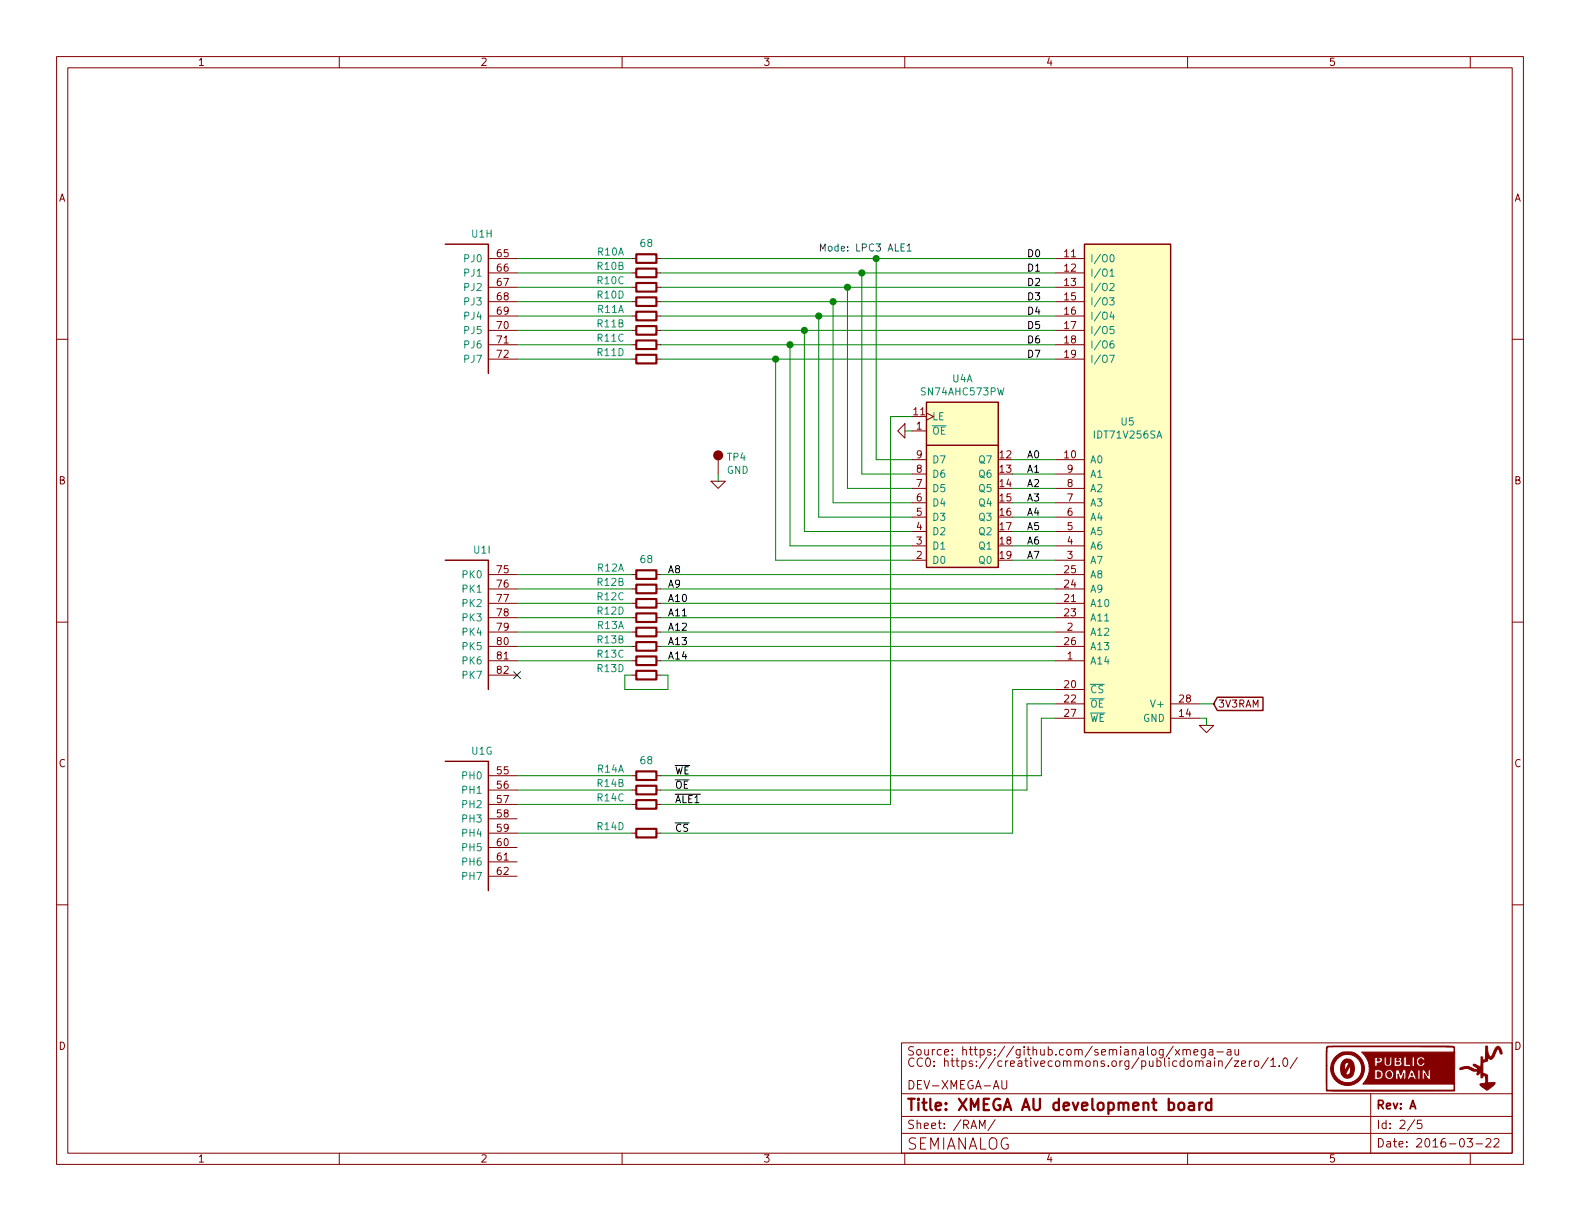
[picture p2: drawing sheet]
EESchema Schematic File Version 2
LIBS:Altera
LIBS:AnalogDevices
LIBS:AOS
LIBS:Atmel
LIBS:conn-100mil
LIBS:conn-2mm
LIBS:conn-amphenol
LIBS:conn-cui
LIBS:conn-fci
LIBS:conn-jae
LIBS:conn-linx
LIBS:conn-molex
LIBS:conn-tagconnect
LIBS:conn-te
LIBS:conn-test
LIBS:DiodesInc
LIBS:display
LIBS:electomech-misc
LIBS:_electromech
LIBS:Fairchild
LIBS:FTDI
LIBS:Intersil
LIBS:Lattice
LIBS:_linear
LIBS:LinearTech
LIBS:Littelfuse
LIBS:logic-4000
LIBS:logic-7400
LIBS:MACOM
LIBS:maxim
LIBS:mechanical
LIBS:Microchip
LIBS:Micron
LIBS:NXP
LIBS:onsemi
LIBS:_passive
LIBS:pasv-BiTech
LIBS:pasv-Bourns
LIBS:pasv-cap
LIBS:pasv-ind
LIBS:pasv-Murata
LIBS:pasv-res
LIBS:pasv-TDK
LIBS:pasv-xtal
LIBS:pcb
LIBS:power
LIBS:Recom
LIBS:semi-diode-DiodesInc
LIBS:semi-diode-generic
LIBS:semi-diode-MCC
LIBS:semi-diode-NXP
LIBS:semi-diode-OnSemi
LIBS:semi-diode-ST
LIBS:semi-diode-Toshiba
LIBS:_semi
LIBS:semi-opto-generic
LIBS:semi-opto-liteon
LIBS:semi-thyristor-generic
LIBS:semi-trans-AOS
LIBS:semi-trans-DiodesInc
LIBS:semi-trans-EPC
LIBS:semi-trans-Fairchild
LIBS:semi-trans-generic
LIBS:semi-trans-Infineon
LIBS:semi-trans-IRF
LIBS:semi-trans-IXYS
LIBS:semi-trans-NXP
LIBS:semi-trans-OnSemi
LIBS:semi-trans-ST
LIBS:semi-trans-TI
LIBS:semi-trans-Toshiba
LIBS:semi-trans-Vishay
LIBS:silabs
LIBS:skyworks
LIBS:st_ic
LIBS:ST
LIBS:supertex
LIBS:symbol
LIBS:TexasInstruments
LIBS:Vishay
LIBS:Xilinx
LIBS:xmega-cache
EELAYER 25 0
EELAYER END
$Descr A 11000 8500
encoding utf-8
Sheet 2 5
Title "XMEGA AU development board"
Date "2016-03-21"
Rev "A"
Comp "SEMIANALOG"
Comment1 "DEV-XMEGA-AU"
Comment2 ""
Comment3 "CC0: https://creativecommons.org/publicdomain/zero/1.0/"
Comment4 "Source: https://github.com/semianalog/xmega-au"
$EndDescr
$Comp
L IDT71V256SA U5
U 1 1
P 6550 4100
F 0 "U5" H 6550 5267 50  0000 C CNN
F 1 "IDT71V256SA" H 6550 5176 50  0000 C CNN
F 2 "IPC7351-Nominal:SOJ127P1118X375-28" H 6550 2900 60  0001 C CNN
F 3 "" H 7200 6100 60  0000 C CNN
F 4 "DIST DIGIKEY 800-1469-1-ND" H 6550 3000 60  0001 C CNN "BOM"
	1    6550 4100
	1    0    0    -1  
$EndComp
$Comp
L ATXMEGAnA1U-AU U?
U 8 1
P 2100 1800
AR Path="/56EF54F6" Ref="U?"  Part="8" 
AR Path="/56EF4451/56EF54F6" Ref="U1"  Part="8" 
F 0 "U1" H 2055 1975 50  0000 C CNN
F 1 "ATXMEGA128A1U-AU" H 1800 1976 50  0001 C CNN
F 2 "IPC7351-Nominal:QFP50P1600X1600X120-100" H 2050 2300 50  0001 C CNN
F 3 "http://www.atmel.com/images/atmel-8385-8-and-16-bit-avr-microcontroller-atxmega64a1u-atxmega128a1u_datasheet.pdf" H 2150 2400 50  0001 C CNN
F 4 "MCU ATMEL ATXMEGAnA1U-AU" H 2250 2500 50  0001 C CNN "BOM"
	8    2100 1800
	1    0    0    -1  
$EndComp
$Comp
L ATXMEGAnA1U-AU U?
U 7 1
P 2100 5400
AR Path="/56EF54FE" Ref="U?"  Part="7" 
AR Path="/56EF4451/56EF54FE" Ref="U1"  Part="7" 
F 0 "U1" H 2055 5575 50  0000 C CNN
F 1 "ATXMEGA128A1U-AU" H 1800 5576 50  0001 C CNN
F 2 "IPC7351-Nominal:QFP50P1600X1600X120-100" H 2050 5900 50  0001 C CNN
F 3 "http://www.atmel.com/images/atmel-8385-8-and-16-bit-avr-microcontroller-atxmega64a1u-atxmega128a1u_datasheet.pdf" H 2150 6000 50  0001 C CNN
F 4 "MCU ATMEL ATXMEGA128A1U-AU" H 2250 6100 50  0001 C CNN "BOM"
	7    2100 5400
	1    0    0    -1  
$EndComp
Text Label 3400 5400 0    50   ~ 0
~WE
Text Label 3400 5500 0    50   ~ 0
~OE
Text Label 3400 5800 0    50   ~ 0
~CS
$Comp
L ATXMEGAnA1U-AU U?
U 9 1
P 2100 4000
AR Path="/56EF5509" Ref="U?"  Part="9" 
AR Path="/56EF4451/56EF5509" Ref="U1"  Part="9" 
F 0 "U1" H 2055 4175 50  0000 C CNN
F 1 "ATXMEGA128A1U-AU" H 1800 4176 50  0001 C CNN
F 2 "IPC7351-Nominal:QFP50P1600X1600X120-100" H 2050 4500 50  0001 C CNN
F 3 "http://www.atmel.com/images/atmel-8385-8-and-16-bit-avr-microcontroller-atxmega64a1u-atxmega128a1u_datasheet.pdf" H 2150 4600 50  0001 C CNN
F 4 "MCU ATMEL ATXMEGA128A1U-AU" H 2250 4700 50  0001 C CNN "BOM"
	9    2100 4000
	1    0    0    -1  
$EndComp
Text Label 3400 5600 0    50   ~ 0
~ALE1
$Comp
L GND #PWR?
U 1 1
P 7100 5050
AR Path="/56EF5511" Ref="#PWR?"  Part="1" 
AR Path="/56EF4451/56EF5511" Ref="#PWR21"  Part="1" 
F 0 "#PWR21" H 7100 5050 30  0001 C CNN
F 1 "GND" H 7100 4980 30  0001 C CNN
F 2 "" H 7100 5050 60  0000 C CNN
F 3 "" H 7100 5050 60  0000 C CNN
	1    7100 5050
	1    0    0    -1  
$EndComp
Text Notes 4400 1750 0    50   ~ 0
Mode: LPC3 ALE1
$Comp
L 74573-TSSOP U?
U 1 1
P 5400 3200
AR Path="/56EF5535" Ref="U?"  Part="1" 
AR Path="/56EF4451/56EF5535" Ref="U4"  Part="1" 
F 0 "U4" H 5400 3767 50  0000 C CNN
F 1 "SN74AHC573PW" H 5400 3676 50  0000 C CNN
F 2 "IPC7351-Nominal:SOP65P640X110-20" H 5400 1900 50  0001 C CNN
F 3 "" H 5350 3400 60  0000 C CNN
F 4 "DIST DIGIKEY 296-1104-1-ND" H 5400 3200 60  0001 C CNN "BOM"
	1    5400 3200
	1    0    0    -1  
$EndComp
NoConn ~ 2300 4700
$Comp
L GND #PWR?
U 1 1
P 5000 3000
AR Path="/56EF553D" Ref="#PWR?"  Part="1" 
AR Path="/56EF4451/56EF553D" Ref="#PWR20"  Part="1" 
F 0 "#PWR20" H 5000 3000 30  0001 C CNN
F 1 "GND" H 5000 2930 30  0001 C CNN
F 2 "" H 5000 3000 60  0000 C CNN
F 3 "" H 5000 3000 60  0000 C CNN
	1    5000 3000
	0    1    1    0   
$EndComp
Text Label 3350 4000 0    50   ~ 0
A8
Text Label 3350 4100 0    50   ~ 0
A9
Text Label 3350 4200 0    50   ~ 0
A10
Text Label 3350 4300 0    50   ~ 0
A11
Text Label 3350 4400 0    50   ~ 0
A12
Text Label 3350 4500 0    50   ~ 0
A13
Text Label 3350 4600 0    50   ~ 0
A14
Text Label 5850 1800 0    50   ~ 0
D0
Text Label 5850 1900 0    50   ~ 0
D1
Text Label 5850 2000 0    50   ~ 0
D2
Text Label 5850 2100 0    50   ~ 0
D3
Text Label 5850 2200 0    50   ~ 0
D4
Text Label 5850 2300 0    50   ~ 0
D5
Text Label 5850 2400 0    50   ~ 0
D6
Text Label 5850 2500 0    50   ~ 0
D7
Text Label 5850 3200 0    50   ~ 0
A0
Text Label 5850 3300 0    50   ~ 0
A1
Text Label 5850 3400 0    50   ~ 0
A2
Text Label 5850 3500 0    50   ~ 0
A3
Text Label 5850 3600 0    50   ~ 0
A4
Text Label 5850 3700 0    50   ~ 0
A5
Text Label 5850 3800 0    50   ~ 0
A6
Text Label 5850 3900 0    50   ~ 0
A7
$Comp
L RESPACK-4X0603-CONV R?
U 1 1
P 3200 1800
AR Path="/56EF555B" Ref="R?"  Part="1" 
AR Path="/56EF4451/56EF555B" Ref="R10"  Part="1" 
F 0 "R10" V 3150 1550 50  0000 C CNN
F 1 "68" V 3091 1800 50  0000 C CNN
F 2 "IPC7351-Nominal:RESCAXE80P160X320X70-8" H 3200 1800 50  0001 C CNN
F 3 "" H 3200 1850 60  0000 C CNN
F 4 "DIST DIGIKEY YC164J-68CT-ND" H 3200 1800 60  0001 C CNN "BOM"
	1    3200 1800
	0    1    1    0   
$EndComp
$Comp
L RESPACK-4X0603-CONV R?
U 2 1
P 3200 1900
AR Path="/56EF5563" Ref="R?"  Part="2" 
AR Path="/56EF4451/56EF5563" Ref="R10"  Part="2" 
F 0 "R10" V 3150 1650 50  0000 C CNN
F 1 "68" V 3091 1900 50  0001 C CNN
F 2 "IPC7351-Nominal:RESCAXE80P160X320X70-8" H 3200 1900 50  0001 C CNN
F 3 "" H 3200 1950 60  0000 C CNN
F 4 "DIST DIGIKEY YC164J-68CT-ND" H 3200 1900 60  0001 C CNN "BOM"
	2    3200 1900
	0    1    1    0   
$EndComp
$Comp
L RESPACK-4X0603-CONV R?
U 3 1
P 3200 2000
AR Path="/56EF556B" Ref="R?"  Part="3" 
AR Path="/56EF4451/56EF556B" Ref="R10"  Part="3" 
F 0 "R10" V 3150 1750 50  0000 C CNN
F 1 "68" V 3091 2000 50  0001 C CNN
F 2 "IPC7351-Nominal:RESCAXE80P160X320X70-8" H 3200 2000 50  0001 C CNN
F 3 "" H 3200 2050 60  0000 C CNN
F 4 "DIST DIGIKEY YC164J-68CT-ND" H 3200 2000 60  0001 C CNN "BOM"
	3    3200 2000
	0    1    1    0   
$EndComp
$Comp
L RESPACK-4X0603-CONV R?
U 4 1
P 3200 2100
AR Path="/56EF5573" Ref="R?"  Part="4" 
AR Path="/56EF4451/56EF5573" Ref="R10"  Part="4" 
F 0 "R10" V 3150 1850 50  0000 C CNN
F 1 "68" V 3091 2100 50  0001 C CNN
F 2 "IPC7351-Nominal:RESCAXE80P160X320X70-8" H 3200 2100 50  0001 C CNN
F 3 "" H 3200 2150 60  0000 C CNN
F 4 "DIST DIGIKEY YC164J-68CT-ND" H 3200 2100 60  0001 C CNN "BOM"
	4    3200 2100
	0    1    1    0   
$EndComp
$Comp
L RESPACK-4X0603-CONV R?
U 1 1
P 3200 2200
AR Path="/56EF557B" Ref="R?"  Part="1" 
AR Path="/56EF4451/56EF557B" Ref="R11"  Part="1" 
F 0 "R11" V 3150 1950 50  0000 C CNN
F 1 "68" V 3091 2200 50  0001 C CNN
F 2 "IPC7351-Nominal:RESCAXE80P160X320X70-8" H 3200 2200 50  0001 C CNN
F 3 "" H 3200 2250 60  0000 C CNN
F 4 "DIST DIGIKEY YC164J-68CT-ND" H 3200 2200 60  0001 C CNN "BOM"
	1    3200 2200
	0    1    1    0   
$EndComp
$Comp
L RESPACK-4X0603-CONV R?
U 2 1
P 3200 2300
AR Path="/56EF5583" Ref="R?"  Part="2" 
AR Path="/56EF4451/56EF5583" Ref="R11"  Part="2" 
F 0 "R11" V 3150 2050 50  0000 C CNN
F 1 "68" V 3091 2300 50  0001 C CNN
F 2 "IPC7351-Nominal:RESCAXE80P160X320X70-8" H 3200 2300 50  0001 C CNN
F 3 "" H 3200 2350 60  0000 C CNN
F 4 "DIST DIGIKEY YC164J-68CT-ND" H 3200 2300 60  0001 C CNN "BOM"
	2    3200 2300
	0    1    1    0   
$EndComp
$Comp
L RESPACK-4X0603-CONV R?
U 3 1
P 3200 2400
AR Path="/56EF558B" Ref="R?"  Part="3" 
AR Path="/56EF4451/56EF558B" Ref="R11"  Part="3" 
F 0 "R11" V 3150 2150 50  0000 C CNN
F 1 "68" V 3091 2400 50  0001 C CNN
F 2 "IPC7351-Nominal:RESCAXE80P160X320X70-8" H 3200 2400 50  0001 C CNN
F 3 "" H 3200 2450 60  0000 C CNN
F 4 "DIST DIGIKEY YC164J-68CT-ND" H 3200 2400 60  0001 C CNN "BOM"
	3    3200 2400
	0    1    1    0   
$EndComp
$Comp
L RESPACK-4X0603-CONV R?
U 4 1
P 3200 2500
AR Path="/56EF5593" Ref="R?"  Part="4" 
AR Path="/56EF4451/56EF5593" Ref="R11"  Part="4" 
F 0 "R11" V 3150 2250 50  0000 C CNN
F 1 "68" V 3091 2500 50  0001 C CNN
F 2 "IPC7351-Nominal:RESCAXE80P160X320X70-8" H 3200 2500 50  0001 C CNN
F 3 "" H 3200 2550 60  0000 C CNN
F 4 "DIST DIGIKEY YC164J-68CT-ND" H 3200 2500 60  0001 C CNN "BOM"
	4    3200 2500
	0    1    1    0   
$EndComp
$Comp
L RESPACK-4X0603-CONV R?
U 1 1
P 3200 5400
AR Path="/56EF559B" Ref="R?"  Part="1" 
AR Path="/56EF4451/56EF559B" Ref="R14"  Part="1" 
F 0 "R14" V 3150 5150 50  0000 C CNN
F 1 "68" V 3091 5400 50  0000 C CNN
F 2 "IPC7351-Nominal:RESCAXE80P160X320X70-8" H 3200 5400 50  0001 C CNN
F 3 "" H 3200 5450 60  0000 C CNN
F 4 "DIST DIGIKEY YC164J-68CT-ND" H 3200 5400 60  0001 C CNN "BOM"
	1    3200 5400
	0    1    1    0   
$EndComp
$Comp
L RESPACK-4X0603-CONV R?
U 2 1
P 3200 5500
AR Path="/56EF55A3" Ref="R?"  Part="2" 
AR Path="/56EF4451/56EF55A3" Ref="R14"  Part="2" 
F 0 "R14" V 3150 5250 50  0000 C CNN
F 1 "68" V 3091 5500 50  0001 C CNN
F 2 "IPC7351-Nominal:RESCAXE80P160X320X70-8" H 3200 5500 50  0001 C CNN
F 3 "" H 3200 5550 60  0000 C CNN
F 4 "DIST DIGIKEY YC164J-68CT-ND" H 3200 5500 60  0001 C CNN "BOM"
	2    3200 5500
	0    1    1    0   
$EndComp
$Comp
L RESPACK-4X0603-CONV R?
U 3 1
P 3200 5600
AR Path="/56EF55AB" Ref="R?"  Part="3" 
AR Path="/56EF4451/56EF55AB" Ref="R14"  Part="3" 
F 0 "R14" V 3150 5350 50  0000 C CNN
F 1 "68" V 3091 5600 50  0001 C CNN
F 2 "IPC7351-Nominal:RESCAXE80P160X320X70-8" H 3200 5600 50  0001 C CNN
F 3 "" H 3200 5650 60  0000 C CNN
F 4 "DIST DIGIKEY YC164J-68CT-ND" H 3200 5600 60  0001 C CNN "BOM"
	3    3200 5600
	0    1    1    0   
$EndComp
$Comp
L RESPACK-4X0603-CONV R?
U 4 1
P 3200 5800
AR Path="/56EF55B3" Ref="R?"  Part="4" 
AR Path="/56EF4451/56EF55B3" Ref="R14"  Part="4" 
F 0 "R14" V 3150 5550 50  0000 C CNN
F 1 "68" V 3091 5800 50  0001 C CNN
F 2 "IPC7351-Nominal:RESCAXE80P160X320X70-8" H 3200 5800 50  0001 C CNN
F 3 "" H 3200 5850 60  0000 C CNN
F 4 "DIST DIGIKEY YC164J-68CT-ND" H 3200 5800 60  0001 C CNN "BOM"
	4    3200 5800
	0    1    1    0   
$EndComp
$Comp
L RESPACK-4X0603-CONV R?
U 1 1
P 3200 4000
AR Path="/56EF55BB" Ref="R?"  Part="1" 
AR Path="/56EF4451/56EF55BB" Ref="R12"  Part="1" 
F 0 "R12" V 3150 3750 50  0000 C CNN
F 1 "68" V 3091 4000 50  0000 C CNN
F 2 "IPC7351-Nominal:RESCAXE80P160X320X70-8" H 3200 4000 50  0001 C CNN
F 3 "" H 3200 4050 60  0000 C CNN
F 4 "DIST DIGIKEY YC164J-68CT-ND" H 3200 4000 60  0001 C CNN "BOM"
	1    3200 4000
	0    1    1    0   
$EndComp
$Comp
L RESPACK-4X0603-CONV R?
U 2 1
P 3200 4100
AR Path="/56EF55C3" Ref="R?"  Part="2" 
AR Path="/56EF4451/56EF55C3" Ref="R12"  Part="2" 
F 0 "R12" V 3150 3850 50  0000 C CNN
F 1 "68" V 3091 4100 50  0001 C CNN
F 2 "IPC7351-Nominal:RESCAXE80P160X320X70-8" H 3200 4100 50  0001 C CNN
F 3 "" H 3200 4150 60  0000 C CNN
F 4 "DIST DIGIKEY YC164J-68CT-ND" H 3200 4100 60  0001 C CNN "BOM"
	2    3200 4100
	0    1    1    0   
$EndComp
$Comp
L RESPACK-4X0603-CONV R?
U 3 1
P 3200 4200
AR Path="/56EF55CB" Ref="R?"  Part="3" 
AR Path="/56EF4451/56EF55CB" Ref="R12"  Part="3" 
F 0 "R12" V 3150 3950 50  0000 C CNN
F 1 "68" V 3091 4200 50  0001 C CNN
F 2 "IPC7351-Nominal:RESCAXE80P160X320X70-8" H 3200 4200 50  0001 C CNN
F 3 "" H 3200 4250 60  0000 C CNN
F 4 "DIST DIGIKEY YC164J-68CT-ND" H 3200 4200 60  0001 C CNN "BOM"
	3    3200 4200
	0    1    1    0   
$EndComp
$Comp
L RESPACK-4X0603-CONV R?
U 4 1
P 3200 4300
AR Path="/56EF55D3" Ref="R?"  Part="4" 
AR Path="/56EF4451/56EF55D3" Ref="R12"  Part="4" 
F 0 "R12" V 3150 4050 50  0000 C CNN
F 1 "68" V 3091 4300 50  0001 C CNN
F 2 "IPC7351-Nominal:RESCAXE80P160X320X70-8" H 3200 4300 50  0001 C CNN
F 3 "" H 3200 4350 60  0000 C CNN
F 4 "DIST DIGIKEY YC164J-68CT-ND" H 3200 4300 60  0001 C CNN "BOM"
	4    3200 4300
	0    1    1    0   
$EndComp
$Comp
L RESPACK-4X0603-CONV R?
U 1 1
P 3200 4400
AR Path="/56EF55DB" Ref="R?"  Part="1" 
AR Path="/56EF4451/56EF55DB" Ref="R13"  Part="1" 
F 0 "R13" V 3150 4150 50  0000 C CNN
F 1 "68" V 3091 4400 50  0001 C CNN
F 2 "IPC7351-Nominal:RESCAXE80P160X320X70-8" H 3200 4400 50  0001 C CNN
F 3 "" H 3200 4450 60  0000 C CNN
F 4 "DIST DIGIKEY YC164J-68CT-ND" H 3200 4400 60  0001 C CNN "BOM"
	1    3200 4400
	0    1    1    0   
$EndComp
$Comp
L RESPACK-4X0603-CONV R?
U 2 1
P 3200 4500
AR Path="/56EF55E3" Ref="R?"  Part="2" 
AR Path="/56EF4451/56EF55E3" Ref="R13"  Part="2" 
F 0 "R13" V 3150 4250 50  0000 C CNN
F 1 "68" V 3091 4500 50  0001 C CNN
F 2 "IPC7351-Nominal:RESCAXE80P160X320X70-8" H 3200 4500 50  0001 C CNN
F 3 "" H 3200 4550 60  0000 C CNN
F 4 "DIST DIGIKEY YC164J-68CT-ND" H 3200 4500 60  0001 C CNN "BOM"
	2    3200 4500
	0    1    1    0   
$EndComp
$Comp
L RESPACK-4X0603-CONV R?
U 3 1
P 3200 4600
AR Path="/56EF55EB" Ref="R?"  Part="3" 
AR Path="/56EF4451/56EF55EB" Ref="R13"  Part="3" 
F 0 "R13" V 3150 4350 50  0000 C CNN
F 1 "68" V 3091 4600 50  0001 C CNN
F 2 "IPC7351-Nominal:RESCAXE80P160X320X70-8" H 3200 4600 50  0001 C CNN
F 3 "" H 3200 4650 60  0000 C CNN
F 4 "DIST DIGIKEY YC164J-68CT-ND" H 3200 4600 60  0001 C CNN "BOM"
	3    3200 4600
	0    1    1    0   
$EndComp
$Comp
L RESPACK-4X0603-CONV R?
U 4 1
P 3200 4700
AR Path="/56EF55F3" Ref="R?"  Part="4" 
AR Path="/56EF4451/56EF55F3" Ref="R13"  Part="4" 
F 0 "R13" V 3150 4450 50  0000 C CNN
F 1 "68" V 3091 4700 50  0001 C CNN
F 2 "IPC7351-Nominal:RESCAXE80P160X320X70-8" H 3200 4700 50  0001 C CNN
F 3 "" H 3200 4750 60  0000 C CNN
F 4 "DIST DIGIKEY YC164J-68CT-ND" H 3200 4700 60  0001 C CNN "BOM"
	4    3200 4700
	0    1    1    0   
$EndComp
Wire Wire Line
	5950 5400 5950 5000
Wire Wire Line
	5950 5000 6050 5000
Wire Wire Line
	5850 5500 5850 4900
Wire Wire Line
	5850 4900 6050 4900
Wire Wire Line
	5750 5800 5750 4800
Wire Wire Line
	5750 4800 6050 4800
Wire Wire Line
	7050 4900 7400 4900
Wire Wire Line
	7100 5050 7100 5000
Wire Wire Line
	7100 5000 7050 5000
Wire Wire Line
	6050 3200 5750 3200
Wire Wire Line
	6050 3300 5750 3300
Wire Wire Line
	6050 3400 5750 3400
Wire Wire Line
	6050 3500 5750 3500
Wire Wire Line
	6050 3600 5750 3600
Wire Wire Line
	6050 3700 5750 3700
Wire Wire Line
	6050 3800 5750 3800
Wire Wire Line
	6050 3900 5750 3900
Wire Wire Line
	3300 1800 6050 1800
Wire Wire Line
	3300 1900 6050 1900
Wire Wire Line
	3300 2000 6050 2000
Wire Wire Line
	3300 2100 6050 2100
Wire Wire Line
	3300 2200 6050 2200
Wire Wire Line
	3300 2300 6050 2300
Wire Wire Line
	3300 2400 6050 2400
Wire Wire Line
	3300 2500 6050 2500
Wire Wire Line
	4100 2500 4100 3900
Wire Wire Line
	4100 3900 5050 3900
Connection ~ 4100 2500
Wire Wire Line
	5050 3800 4200 3800
Wire Wire Line
	4200 3800 4200 2400
Connection ~ 4200 2400
Wire Wire Line
	4300 2300 4300 3700
Wire Wire Line
	4300 3700 5050 3700
Connection ~ 4300 2300
Wire Wire Line
	5050 3600 4400 3600
Wire Wire Line
	4400 3600 4400 2200
Connection ~ 4400 2200
Wire Wire Line
	4500 2100 4500 3500
Wire Wire Line
	4500 3500 5050 3500
Connection ~ 4500 2100
Wire Wire Line
	5050 3400 4600 3400
Wire Wire Line
	4600 3400 4600 2000
Connection ~ 4600 2000
Wire Wire Line
	5050 3300 4700 3300
Wire Wire Line
	4700 3300 4700 1900
Connection ~ 4700 1900
Wire Wire Line
	5050 3200 4800 3200
Wire Wire Line
	4800 3200 4800 1800
Connection ~ 4800 1800
Wire Wire Line
	4900 2900 5050 2900
Wire Wire Line
	5000 3000 5050 3000
Wire Wire Line
	3100 1800 2300 1800
Wire Wire Line
	3100 1900 2300 1900
Wire Wire Line
	3100 2000 2300 2000
Wire Wire Line
	3100 2100 2300 2100
Wire Wire Line
	3100 2200 2300 2200
Wire Wire Line
	3100 2300 2300 2300
Wire Wire Line
	3100 2400 2300 2400
Wire Wire Line
	3100 2500 2300 2500
Wire Wire Line
	3100 5400 2300 5400
Wire Wire Line
	3100 5500 2300 5500
Wire Wire Line
	3100 5600 2300 5600
Wire Wire Line
	2300 5800 3100 5800
Wire Wire Line
	3300 5400 5950 5400
Wire Wire Line
	5850 5500 3300 5500
Wire Wire Line
	3300 5800 5750 5800
Wire Wire Line
	3100 4000 2300 4000
Wire Wire Line
	3100 4100 2300 4100
Wire Wire Line
	3100 4200 2300 4200
Wire Wire Line
	3100 4300 2300 4300
Wire Wire Line
	3100 4400 2300 4400
Wire Wire Line
	3100 4500 2300 4500
Wire Wire Line
	3100 4600 2300 4600
Wire Wire Line
	3300 4000 6050 4000
Wire Wire Line
	3300 4100 6050 4100
Wire Wire Line
	3300 4200 6050 4200
Wire Wire Line
	3300 4300 6050 4300
Wire Wire Line
	3300 4400 6050 4400
Wire Wire Line
	3300 4500 6050 4500
Wire Wire Line
	3300 4600 6050 4600
Wire Wire Line
	3300 4700 3350 4700
Wire Wire Line
	3350 4700 3350 4800
Wire Wire Line
	3350 4800 3050 4800
Wire Wire Line
	3050 4800 3050 4700
Wire Wire Line
	3050 4700 3100 4700
Text GLabel 7400 4900 2    50   Input ~ 0
3V3RAM
$Comp
L TESTPOINT TP?
U 1 1
P 3700 3300
AR Path="/56EF567E" Ref="TP?"  Part="1" 
AR Path="/56EF4451/56EF567E" Ref="TP4"  Part="1" 
F 0 "TP4" H 3760 3421 50  0000 L CNN
F 1 "GND" H 3760 3330 50  0000 L CNN
F 2 "manuf:TESTPOINT-KEYSTONE-5018" H 3760 3284 50  0001 L CNN
F 3 "" H 3700 3300 50  0000 C CNN
F 4 "DIST DIGIKEY 36-5018CT-ND" H 3700 3300 60  0001 C CNN "BOM"
	1    3700 3300
	1    0    0    -1  
$EndComp
$Comp
L GND #PWR?
U 1 1
P 3700 3350
AR Path="/56EF5685" Ref="#PWR?"  Part="1" 
AR Path="/56EF4451/56EF5685" Ref="#PWR19"  Part="1" 
F 0 "#PWR19" H 3700 3350 30  0001 C CNN
F 1 "GND" H 3700 3280 30  0001 C CNN
F 2 "" H 3700 3350 60  0000 C CNN
F 3 "" H 3700 3350 60  0000 C CNN
	1    3700 3350
	1    0    0    -1  
$EndComp
Wire Wire Line
	3700 3350 3700 3300
Wire Wire Line
	4900 2900 4900 5600
Wire Wire Line
	4900 5600 3300 5600
$EndSCHEMATC
